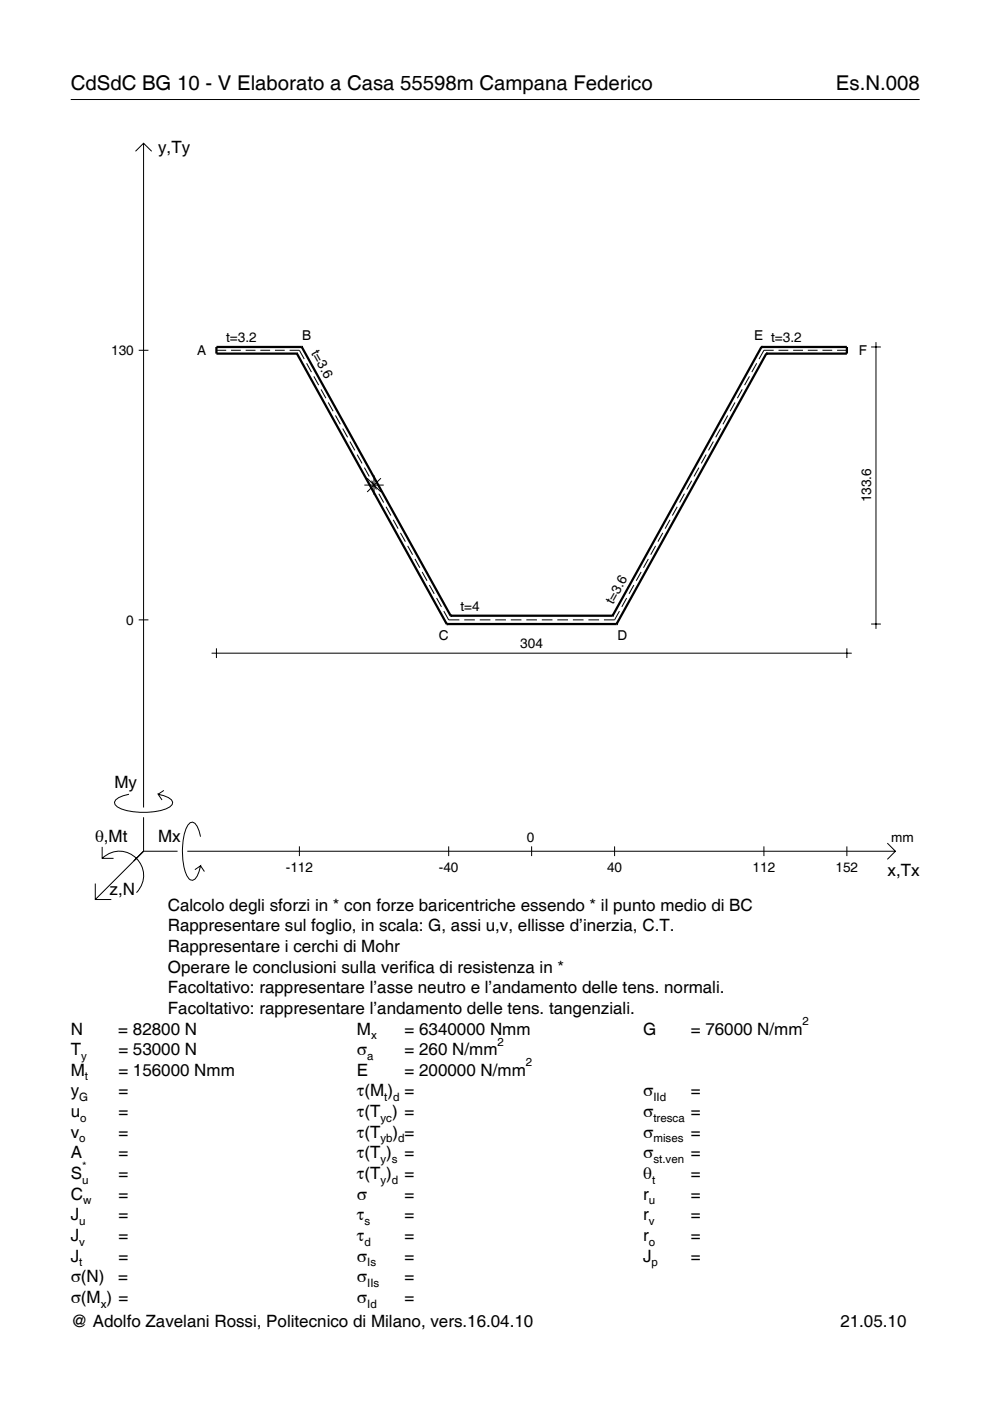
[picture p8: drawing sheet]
<svg xmlns="http://www.w3.org/2000/svg" width="210mm" height="297mm" viewBox="0 0 210 297" stroke-linecap="round" stroke-linejoin="round" font-family="sans-serif">
<g fill="none" stroke="#000" stroke-width=".21">
<path d="M15 21.1h180M28.7 32.1l1.7-1.7 1.8 1.7M30.4 30.4v140.8M29.4 74.3h2.1M45.9 74.3h2.1M49 74.3h2.1M52.1 74.3h2.1M55.2 74.3h2.1M58.3 74.3h2.1M61.4 74.3h2.1l1 1.8M65 77l1 1.9M66.5 79.8l1.1 1.9"/>
<path d="M158.9 79.8l-1 1.9M160.4 77l-1 1.9M164 74.3h-2l-1.1 1.8M165.1 74.3h2M168.2 74.3h2M171.3 74.3h2M174.4 74.3h2M177.5 74.3h2.1M184.7 73.6h2.1M185.7 72.5v60.8M68.1 82.6l1 1.8M69.6 85.3l1 1.9"/>
<path d="M71.1 88.1l1.1 1.9M72.7 90.9l1 1.8M74.2 93.6l1 1.9M75.7 96.4l1.1 1.8M77.3 99.1l1 1.9M148.2 99.1l-1.1 1.9M149.7 96.4l-1 1.8M151.2 93.6l-1 1.9M152.8 90.9l-1.1 1.8M154.3 88.1l-1 1.9M155.8 85.3l-1 1.9M157.4 82.6l-1.1 1.8"/>
<path d="M77.2 102.8h4.2M77.8 101.4l3 2.9M78.8 101.9l1 1.9M79.3 100.8v4.1M80.3 104.7l1 1.8M80.8 101.4l-3 2.9M81.8 107.4l1.1 1.9M83.4 110.2l1 1.9M84.9 113l1 1.8M86.4 115.7l1.1 1.9M88 118.5l1 1.9M137.5 118.5l-1.1 1.9"/>
<path d="M139 115.7l-1 1.9M140.5 113l-1 1.8M142.1 110.2l-1.1 1.9M143.6 107.4l-1 1.9M145.1 104.7l-1 1.8M146.7 101.9l-1.1 1.9M29.4 131.4h2.1M44.9 138.5h135.7M45.9 137.5v2M89.5 121.3l1 1.8M91 124l1.1 1.9M92.6 126.8l1 1.9"/>
<path d="M94.1 129.6l1 1.8h2.3M98.4 131.4h2.3M101.7 131.4h2.3M105 131.4h2.3M108.3 131.4h2.3M111.6 131.4h2.2M114.9 131.4h2.2M118.2 131.4h2.2M121.5 131.4h2.2M124.8 131.4h2.2M131.3 129.6l-1 1.8h-2.3M132.9 126.8l-1.1 1.9"/>
<path d="M134.4 124l-1 1.9M135.9 121.3l-1 1.8M179.6 137.5v2M184.7 132.3h2.1M21.7 179.6v2.4h2.4M27.3 168.4a3.6 3.6 0 0 0-3 1.7l.1 .5a5.6 5.6 0 0 0 3.8 1.5 13.4 13.4 0 0 0 7.8-1l.5-.5 .1-.5a3.6 3.6 0 0 0-3.1-1.7l.8 1.2M30.4 173.3v7.2M34.7 167.6l-1.2 .8M42.5 177.4a3.6 3.6 0 0 0-1.7-3.1l-.5 .1a5.7 5.7 0 0 0-1.5 3.8 13.9 13.9 0 0 0 1.1 7.9l.4 .4 .5 .1a3.6 3.6 0 0 0 1.7-3l-1.2 .8M63.5 179.4v2.1M95.1 179.4v2.1M112.7 179.4v2.1"/>
<path d="M130.3 179.4v2.1M162 179.4v2.1M179.6 179.4v2.1M188.1 178.8l1.7 1.7-1.7 1.7M20.2 187.3v3.4h3.4M21.7 182a5.1 5.1 0 0 1 7.2 0 5.1 5.1 0 0 1 0 7.3M30.4 180.5l-10.2 10.2M30.4 180.5h7.2M39.7 180.5h150.1M42.5 183.6l.8 1.2"/>
</g>
<g fill="none" stroke="#000" stroke-width=".48">
<path d="M63 75h.1M63 75l31.7 57.3M64 73.6h.1M64 73.6h-18.1v1.4h17.1M64 73.6l31.5 56.9M161.4 73.6h.1M161.4 73.6h18.2v1.4h-17.1M161.4 73.6l-31.5 56.9M162.5 75h.1M162.5 75l-31.8 57.3M94.7 132.3h.1M94.7 132.3h36"/>
<path d="M95.5 130.5h.1M95.5 130.5h34.4M129.9 130.5h.1M130.7 132.3h.1"/>
</g>
<g font-size="4.3">
<text x="15" y="19">CdSdC BG 10 - V Elaborato a Casa 55598m Campana Federico</text>
<text x="177.2" y="19">Es.N.008</text>
</g>
<g font-size="3.6">
<text x="33.5" y="32.4">y,Ty</text>
<text x="24.3" y="167.1">My</text>
<text x="20.1" y="178.4">θ,Mt</text>
<text x="33.5" y="178.4">Mx</text>
<text x="188.2" y="185.6">x,Tx</text>
<text x="23.2" y="189.7">z,N</text>
<text x="35.6" y="193.1">Calcolo degli sforzi in * con forze baricentriche essendo * il punto medio di BC</text>
<text x="35.6" y="197.5">Rappresentare sul foglio, in scala: G, assi u,v, ellisse d’inerzia, C.T.</text>
<text x="35.6" y="201.8">Rappresentare i cerchi di Mohr</text>
<text x="35.6" y="206.2">Operare le conclusioni sulla verifica di resistenza in *</text>
<text x="35.6" y="210.6">Facoltativo: rappresentare l’asse neutro e l’andamento delle tens. normali.</text>
<text x="35.6" y="215">Facoltativo: rappresentare l’andamento delle tens. tangenziali.</text>
<text x="15" y="219.3">N</text>
<text x="25.1" y="219.3">= 82800 N</text>
<text x="75.7" y="219.3">M</text>
<text x="85.8" y="219.3">= 6340000 Nmm</text>
<text x="136.4" y="219.3">G</text>
<text x="146.5" y="219.3">= 76000 N/mm</text>
<text x="15" y="223.7">T</text>
<text x="25.1" y="223.7">= 53000 N</text>
<text x="75.7" y="223.7">σ</text>
<text x="85.8" y="223.7">= 260 N/mm</text>
<text x="15" y="228.1">M</text>
<text x="15" y="232.5">y</text>
<text x="25.1" y="228.1">= 156000 Nmm</text>
<text x="25.1" y="232.5">=</text>
<text x="75.7" y="228.1">E</text>
<text x="75.7" y="232.5">τ(M ) =</text>
<text x="85.8" y="228.1">= 200000 N/mm</text>
<text x="136.4" y="232.5">σ</text>
<text x="146.5" y="232.5">=</text>
<text x="15" y="236.8">u</text>
<text x="25.1" y="236.8">=</text>
<text x="75.7" y="236.8">τ(T ) =</text>
<text x="136.4" y="236.8">σ</text>
<text x="146.5" y="236.8">=</text>
<text x="15" y="241.2">v</text>
<text x="15" y="245.6">A</text>
<text x="25.1" y="241.2">=</text>
<text x="25.1" y="245.6">=</text>
<text x="75.7" y="245.6">τ(T )</text>
<text x="75.7" y="241.2">τ(T</text>
<text x="83.3" y="241.2">) =</text>
<text x="85.8" y="245.6">=</text>
<text x="136.4" y="241.2">σ</text>
<text x="136.4" y="245.6">σ</text>
<text x="146.5" y="241.2">=</text>
<text x="146.5" y="245.6">=</text>
<text x="15" y="250">S</text>
<text x="25.1" y="250">=</text>
<text x="75.7" y="250">τ(T )</text>
<text x="85.8" y="250">=</text>
<text x="136.4" y="250">θ</text>
<text x="146.5" y="250">=</text>
<text x="15" y="254.3">C</text>
<text x="25.1" y="254.3">=</text>
<text x="75.7" y="254.3">σ</text>
<text x="85.8" y="254.3">=</text>
<text x="136.4" y="254.3">r</text>
<text x="146.5" y="254.3">=</text>
<text x="15" y="258.7">J</text>
<text x="15" y="263.1">J</text>
<text x="25.1" y="258.7">=</text>
<text x="25.1" y="263.1">=</text>
<text x="75.7" y="258.7">τ</text>
<text x="75.7" y="263.1">τ</text>
<text x="85.8" y="258.7">=</text>
<text x="85.8" y="263.1">=</text>
<text x="136.4" y="258.7">r</text>
<text x="136.4" y="263.1">r</text>
<text x="146.5" y="258.7">=</text>
<text x="146.5" y="263.1">=</text>
<text x="15" y="267.5">J</text>
<text x="25.1" y="267.5">=</text>
<text x="75.7" y="267.5">σ</text>
<text x="85.8" y="267.5">=</text>
<text x="136.4" y="267.5">J</text>
<text x="146.5" y="267.5">=</text>
<text x="15" y="271.8">σ(N)</text>
<text x="25.1" y="271.8">=</text>
<text x="75.7" y="271.8">σ</text>
<text x="85.8" y="271.8">=</text>
<text x="15" y="276.2">σ(M ) =</text>
<text x="15" y="281.4">@ Adolfo Zavelani Rossi, Politecnico di Milano, vers.16.04.10</text>
<text x="75.7" y="276.2">σ</text>
<text x="85.8" y="276.2">=</text>
<text x="178.2" y="281.4">21.05.10</text>
</g>
<g font-size="2.9">
<text x="64" y="72">B</text>
<text x="159.9" y="72">E t=3.2</text>
<text x="23.6" y="75.3">130</text>
<text x="41.8" y="75.2">A</text>
<text x="47.9" y="72.5">t=3.2</text>
<text x="65.9" y="74.9" transform="rotate(61 65.9 74.9)">t=3.6</text>
<text x="182.1" y="75.2">F</text>
<text x="184.7" y="106.5" transform="rotate(-90 184.7 106.5)">133.6</text>
<text x="97.6" y="129.5">t=4</text>
<text x="130" y="128.2" transform="rotate(-61 130 128.2)">t=3.6</text>
<text x="26.8" y="132.4">0</text>
<text x="93" y="135.6">C</text>
<text x="110.3" y="137.5">304</text>
<text x="130.9" y="135.6">D</text>
<text x="111.7" y="178.4">0</text>
<text x="189" y="178.4">mm</text>
<text x="60.6" y="184.9">-112</text>
<text x="93" y="184.9">-40</text>
<text x="128.7" y="184.9">40</text>
<text x="159.6" y="184.9">112</text>
<text x="177.2" y="184.9">152</text>
</g>
<g font-size="2.4">
<text x="78.7" y="220.3">x</text>
<text x="105.5" y="221.7">2</text>
<text x="170.2" y="217.3">2</text>
<text x="17.2" y="224.7">y</text>
<text x="77.9" y="224.7">a</text>
<text x="111.5" y="226.1">2</text>
<text x="16.8" y="233.5">G</text>
<text x="18" y="229.1">t</text>
<text x="81.5" y="233.5">t d</text>
<text x="138.5" y="233.5">IId</text>
<text x="17" y="237.8">o</text>
<text x="80.7" y="237.8">yc</text>
<text x="138.5" y="237.8">tresca</text>
<text x="16.8" y="242.2">o</text>
<text x="80.7" y="242.2">yb d</text>
<text x="138.5" y="242.2">mises</text>
<text x="17.4" y="251">u</text>
<text x="17.4" y="248">*</text>
<text x="80.7" y="246.6">y s</text>
<text x="80.7" y="251">y d</text>
<text x="138.2" y="251">t</text>
<text x="138.5" y="246.6">st.ven</text>
<text x="17.6" y="255.3">w</text>
<text x="137.6" y="255.3">u</text>
<text x="16.8" y="259.7">u</text>
<text x="77.3" y="259.7">s</text>
<text x="137.6" y="259.7">v</text>
<text x="16.8" y="264.1">v</text>
<text x="16.8" y="268.5">t</text>
<text x="77.3" y="264.1">d</text>
<text x="77.9" y="268.5">Is</text>
<text x="137.6" y="264.1">o</text>
<text x="138.2" y="268.5">p</text>
<text x="77.9" y="272.8">IIs</text>
<text x="21.4" y="277.2">x</text>
<text x="77.9" y="277.2">Id</text>
</g>
</svg>
